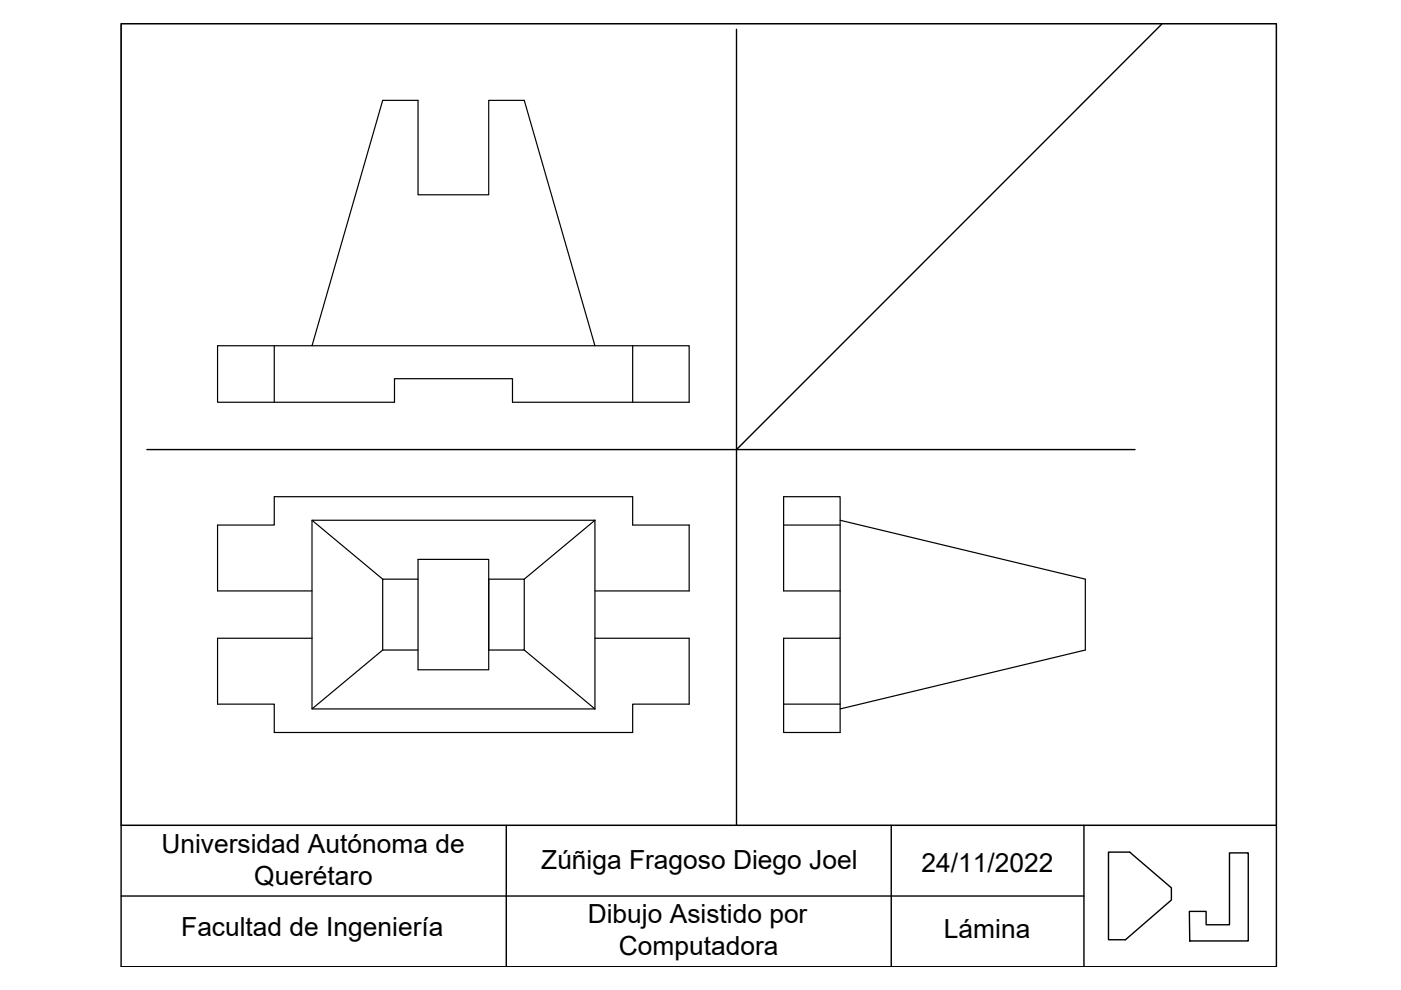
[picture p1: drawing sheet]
<svg xmlns="http://www.w3.org/2000/svg" width="297mm" height="210mm" viewBox="0 0 297 210" stroke-linecap="round" stroke-linejoin="round" font-family="sans-serif">
<!-- layer: Figura -->
<g fill="none" stroke="#000" stroke-width=".25">
<path d="M46.1 73.3h100v12h-37.4v-5h-25.1v5h-37.5zM58.2 73.3v12M66.2 73.3l14.9-52h7.5v20h15v-20h7.6l14.9 52M134.1 73.3v12M66.2 110.3l14.9 12.5M88.6 118.6h15v23.4h-15zM126.1 110.3h-59.9v40h59.9M126.1 110.3v40M126.1 110.3l-14.9 12.5M166.1 105.3h12v20h-12zM166.1 111.3h12M178.1 110.3l52 12.5v15l-52 12.5"/>
<path d="M66.2 125.3h-20.1v-14h12.1v-6h75.9v6h12v14h-20M66.2 135.3h-20.1v14h12.1v6h75.9v-6h12v-14h-20M81.1 137.8h7.5M81.1 137.8l-14.9 12.5M88.6 122.8h-7.5v15M103.6 122.8h7.6v15h-7.6zM111.2 137.8l14.9 12.5M178.1 125.3v10h-12v20h12v-20M166.1 149.3h12"/>
</g>
<!-- layer: Marco -->
<path d="M25.7 5h244.9v200h-244.9zM156.2 6.2v168.7M246.3 5.2l-90.1 90.1M31.1 95.3h209.6M25.7 175h244.9M107.3 175v30M189 175v30M229.8 175v30M25.7 190h204.1M235 180.7h4.5l8.9 7.5v2.6l-9.8 8.4h-3.6zM260.7 180.8h4v18.7h-12.4l-.1-6.3h3.5v2.9h5z" fill="none" stroke="#000" stroke-width=".3"/>
<path d="M25.7 5h244.9v170h-244.9z" fill="none" stroke="#000" stroke-width=".21"/>
<g font-size="5.6">
<text x="34.2" y="180.9">Universidad Autónoma de</text>
<text x="114.8" y="184.3">Zúñiga Fragoso Diego Joel</text>
<text x="195.4" y="184.9">24/11/2022</text>
<text x="53.9" y="187.6">Querétaro</text>
<text x="124.6" y="195.8">Dibujo Asistido por</text>
<text x="38.4" y="198.4">Facultad de Ingeniería</text>
<text x="131.2" y="202.5">Computadora</text>
<text x="200.1" y="198.8">Lámina</text>
</g>
</svg>
